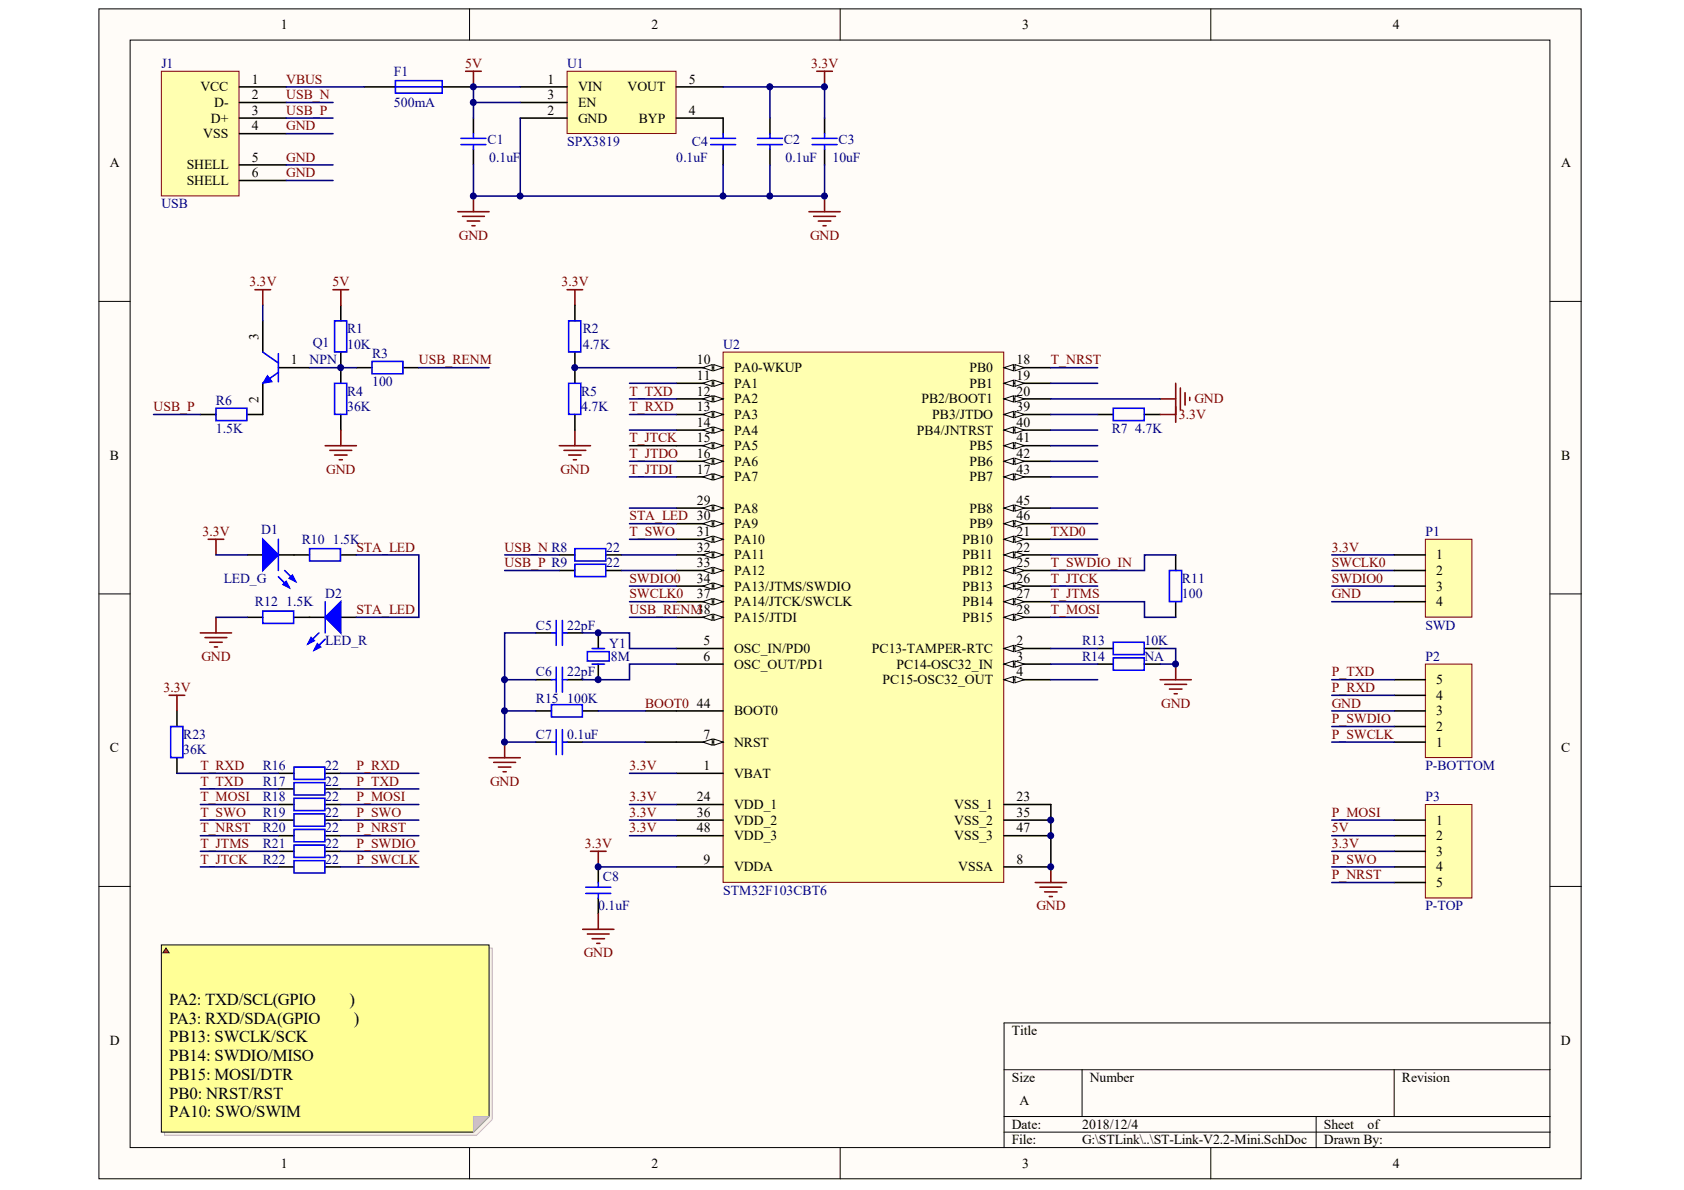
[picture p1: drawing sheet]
# Altium project ST-Link-V2.2-Mini.PrjPcb
1 sheet, 42 parts. Net scope: global (net labels, ports and power ports of the same name join across sheets).
Board files: ST-Link-V2.2-Mini.PcbDoc, ST-Link-V2.2-Mini-Silk.PcbDoc

## Sheet ST-Link-V2.2-Mini.SchDoc
size A

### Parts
C1  value 0.1uF  [C-0603]  (hidden comment: Cap)
C2  value 0.1uF  [C-0603]  (hidden comment: Cap)
C3  value 10uF  [C-0603]  (hidden comment: Cap)
C4  value 0.1uF  [C-0603]  (hidden comment: Cap)
C5  value 22pF  [C-0603]  (hidden comment: Cap)
C6  value 22pF  [C-0603]  (hidden comment: Cap)
C7  value 0.1uF  [C-0603]  (hidden comment: Cap)
C8  value 0.1uF  [C-0603]  (hidden comment: Cap)
D1  LED_B  [SMT_LED_0603]
D2  LED_R  [SMT_LED_0603]
F1  value 500mA  [0805-1]  (hidden comment: Fuse1)
J1  USB  [USB-B]
P1  SWD  [SIP4-1.27]
P2  P-BOTTOM  [HEADER_5]
P3  P-TOP  [HEADER_5]
Q1  NPN  [SOT23-3]
R1  value 10K  [0603-1]  (hidden comment: Res1)
R2  value 4.7K  [0603-1]  (hidden comment: Res2)
R3  value 100  [0603-1]  (hidden comment: Res1)
R4  value 36K  [0603-1]  (hidden comment: Res1)
R5  value 4.7K  [0603-1]  (hidden comment: Res2)
R6  value 1.5K  [0603-1]  (hidden comment: Res1)
R7  value 4.7K  [0603-1]  (hidden comment: Res2)
R8  value 22  [0603-1]  (hidden comment: Res2)
R9  value 22  [0603-1]  (hidden comment: Res2)
R10  value 1.5K  [0603-1]  (hidden comment: Res2)
R11  value 100  [0603-1]  (hidden comment: Res2)
R12  value 1.5K  [0603-1]  (hidden comment: Res2)
R13  value 10K  [0603-1]  (hidden comment: Res1)
R14  value NA  [0603-1]  (hidden comment: Res1)
R15  value 100K  [0603-1]  (hidden comment: Res2)
R16  value 22  [0603-1]  (hidden comment: Res2)
R17  value 22  [0603-1]  (hidden comment: Res2)
R18  value 22  [0603-1]  (hidden comment: Res2)
R19  value 22  [0603-1]  (hidden comment: Res2)
R20  value 22  [0603-1]  (hidden comment: Res2)
R21  value 22  [0603-1]  (hidden comment: Res2)
R22  value 22  [0603-1]  (hidden comment: Res2)
R23  value 36K  [0603-1]  (hidden comment: Res1)
U1  SPX3819  [SOT23-5]
U2  STM32F103CBT6  [LQFP48_N]
Y1  8M  [XAL5032 2-Leads]

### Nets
3.3V: C2.2 C3.2 C8.2 D1.1(A) P1.1 P3.3 Q1.3(C) R2.2 R7.2 R23.1 U1.5(VOUT) U2.1(VBAT) U2.9(VDDA) U2.24(VDD_1) U2.36(VDD_2) U2.48(VDD_3)
5V: C1.2 F1.2 P3.2 R1.1 U1.1(VIN) U1.3(EN)
GND: C1.1 C2.1 C3.1 C4.1 C5.1 C6.1 C7.1 C8.1 J1.4(VSS) J1.5(SHELL) J1.6(SHELL) P1.4 P2.3 R4.2 R5.1 R12.1 R13.2 R14.2 R15.1 U1.2(GND) U2.8(VSSA) U2.20(PB2/BOOT1) U2.23(VSS_1) U2.35(VSS_2) U2.47(VSS_3)
BOOT0: R15.2 U2.44(BOOT0)
P_MOSI: P3.1 R18.2
P_NRST: P3.5 R20.2
P_RXD: P2.4 R16.2
P_SWCLK: P2.1 R22.2
P_SWDIO: P2.2 R21.2
P_SWO: P3.4 R19.2
P_TXD: P2.5 R17.2
STA_LED: D2.1(A) R10.2 U2.30(PA9)
SWCLK0: P1.2 U2.37(PA14/JTCK/SWCLK)
SWDIO0: P1.3 U2.34(PA13/JTMS/SWDIO)
T_JTCK: R22.1 U2.15(PA5) U2.26(PB13)
T_JTDI: U2.17(PA7)
T_JTDO: U2.16(PA6)
T_JTMS: R11.1 R21.1 U2.27(PB14)
T_MOSI: R18.1 U2.28(PB15)
T_NRST: R20.1 U2.18(PB0)
T_RXD: R16.1 R23.2 U2.13(PA3)
T_SWDIO_IN: R11.2 U2.25(PB12)
T_SWO: R19.1 U2.31(PA10)
T_TXD: R17.1 U2.12(PA2)
TXD0: U2.21(PB10)
USB_N: J1.2(D-) R8.1
USB_P: J1.3(D+) R6.2 R9.1
USB_RENM: R3.2 U2.38(PA15/JTDI)
VBUS: F1.1 J1.1(VCC)
NetC4_2: C4.2 U1.4(BYP)
NetC5_2: C5.2 U2.5(OSC_IN/PD0) Y1.1(OSC1)
NetC6_2: C6.2 U2.6(OSC_OUT/PD1) Y1.2(OSC2)
NetC7_2: C7.2 U2.7(NRST)
NetD1_2: D1.2(K) R10.1
NetD2_2: D2.2(K) R12.2
NetQ1_1: Q1.1(B) R1.2 R3.1 R4.1
NetQ1_2: Q1.2(E) R6.1
NetR2_1: R2.1 R5.2 U2.10(PA0-WKUP)
NetR7_1: R7.1 U2.39(PB3/JTDO)
NetR8_2: R8.2 U2.32(PA11)
NetR9_2: R9.2 U2.33(PA12)
NetR13_1: R13.1 U2.2(PC13-TAMPER-RTC)
NetR14_1: R14.1 U2.3(PC14-OSC32_IN)

Not connected (* = marked no-connect by the designer): U2 4(PC15-OSC32_OUT) 11(PA1) 14(PA4) 19(PB1) 22(PB11) 29(PA8) 40(PB4/JNTRST) 41(PB5) 42(PB6) 43(PB7) 45(PB8) 46(PB9)

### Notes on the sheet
- 端口说明：
  PA2: TXD/SCL(GPIO模拟)
  PA3: RXD/SDA(GPIO模拟)
  PB13: SWCLK/SCK
  PB14: SWDIO/MISO
  PB15: MOSI/DTR
  PB0: NRST/RST
  PA10: SWO/SWIM
